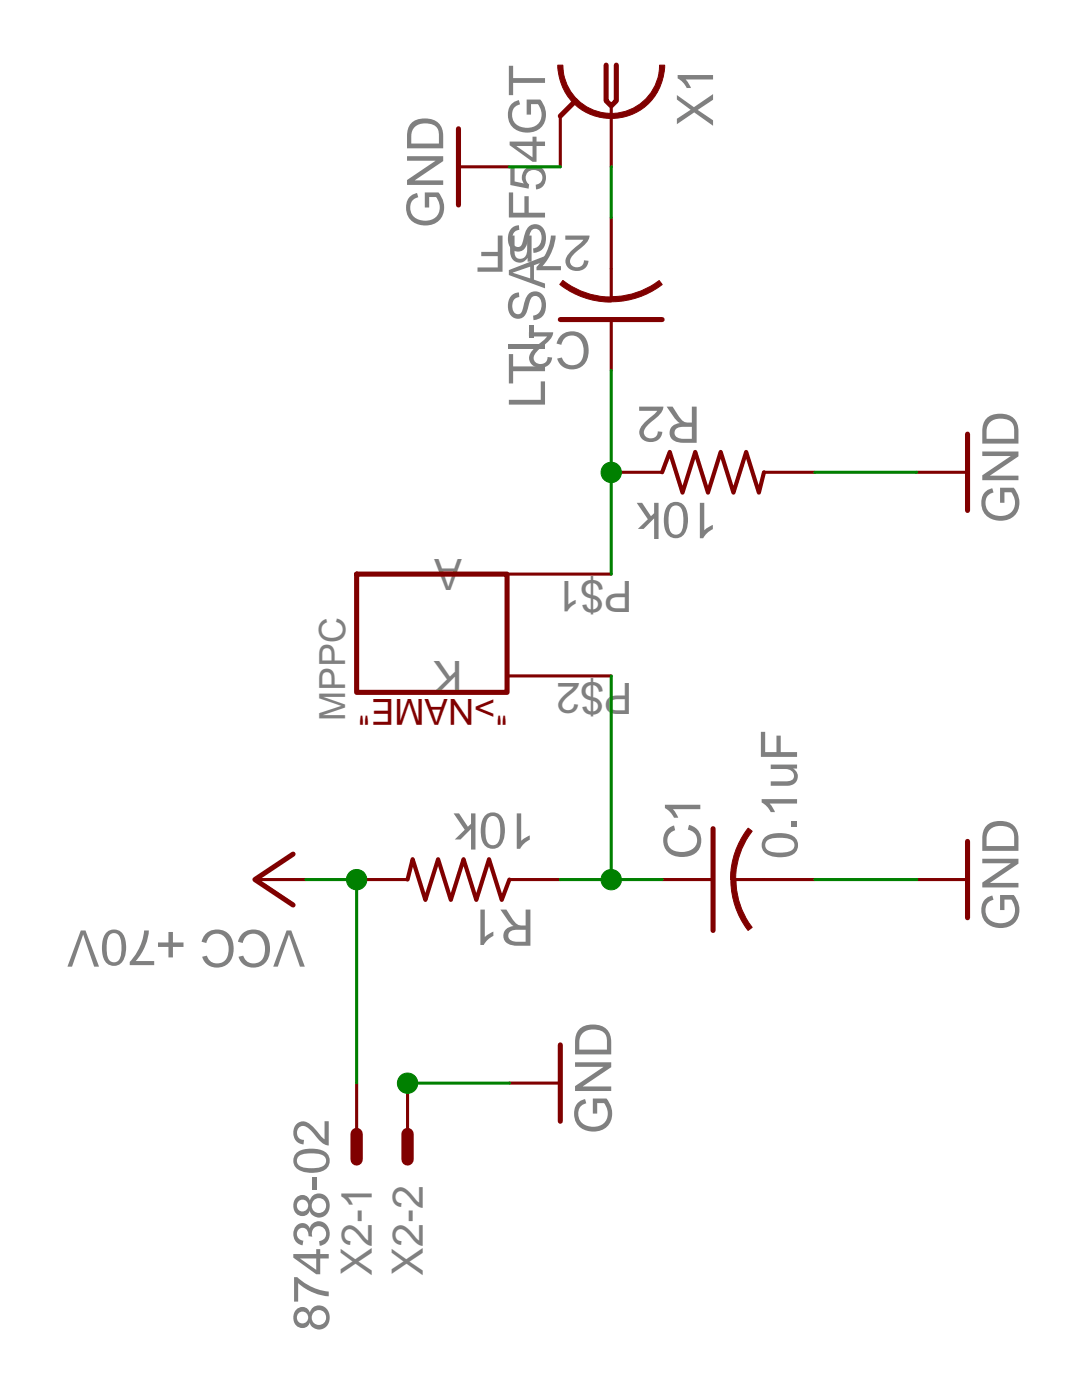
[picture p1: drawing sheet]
<?xml version="1.0" encoding="utf-8"?>
<!DOCTYPE eagle SYSTEM "eagle.dtd">
<eagle version="6.6.0">
<drawing>
<settings>
<setting alwaysvectorfont="no"/>
<setting verticaltext="up"/>
</settings>
<grid distance="0.1" unitdist="inch" unit="inch" style="lines" multiple="1" display="no" altdistance="0.01" altunitdist="inch" altunit="inch"/>
<schematic xreflabel="%F%N/%S.%C%R" xrefpart="/%S.%C%R">
<libraries>
<library name="MPPC">
<symbols>
<symbol name="MPPC-S12572-025C">
<wire x1="0" y1="0" x2="5.9" y2="0" width="0.254" layer="94"/>
<wire x1="5.9" y1="0" x2="5.9" y2="7.5" width="0.254" layer="94"/>
<wire x1="5.9" y1="7.5" x2="0" y2="7.5" width="0.254" layer="94"/>
<wire x1="0" y1="7.5" x2="0" y2="0" width="0.254" layer="94"/>
<pin name="A" x="0" y="12.7" length="middle" rot="R270"/>
<pin name="K" x="5.08" y="12.7" length="middle" rot="R270"/>
<text x="2.15" y="-1.85" size="1.27" layer="95">MPPC</text>
<text x="7.5" y="0.05" size="1.27" layer="94" rot="R90">"&gt;NAME"</text>
</symbol>
</symbols>
<devicesets>
<deviceset name="MPPC-S12572-025C">
<gates>
<gate name="G$1" symbol="MPPC-S12572-025C" x="0" y="0"/>
</gates>
<devices>
<device name="" package="MPPC_V2">
<connects>
<connect gate="G$1" pin="A" pad="P$1"/>
<connect gate="G$1" pin="K" pad="P$2"/>
</connects>
<technologies>
<technology name=""/>
</technologies>
</device>
</devices>
</deviceset>
</devicesets>
</library>
<library name="supply1">
<symbols>
<symbol name="VCC">
<wire x1="1.27" y1="-1.905" x2="0" y2="0" width="0.254" layer="94"/>
<wire x1="0" y1="0" x2="-1.27" y2="-1.905" width="0.254" layer="94"/>
<text x="-2.54" y="-2.54" size="1.778" layer="96" rot="R90">&gt;VALUE</text>
<pin name="VCC" x="0" y="-2.54" visible="off" length="short" direction="sup" rot="R90"/>
</symbol>
<symbol name="GND">
<wire x1="-1.905" y1="0" x2="1.905" y2="0" width="0.254" layer="94"/>
<text x="-2.54" y="-2.54" size="1.778" layer="96">&gt;VALUE</text>
<pin name="GND" x="0" y="2.54" visible="off" length="short" direction="sup" rot="R270"/>
</symbol>
</symbols>
<devicesets>
<deviceset name="VCC" prefix="P+">
<gates>
<gate name="VCC" symbol="VCC" x="0" y="0"/>
</gates>
<devices>
<device name="">
<technologies>
<technology name=""/>
</technologies>
</device>
</devices>
</deviceset>
<deviceset name="GND" prefix="GND">
<gates>
<gate name="1" symbol="GND" x="0" y="0"/>
</gates>
<devices>
<device name="">
<technologies>
<technology name=""/>
</technologies>
</device>
</devices>
</deviceset>
</devicesets>
</library>
<library name="resistor">
<symbols>
<symbol name="R-US">
<wire x1="-2.54" y1="0" x2="-2.159" y2="1.016" width="0.2032" layer="94"/>
<wire x1="-2.159" y1="1.016" x2="-1.524" y2="-1.016" width="0.2032" layer="94"/>
<wire x1="-1.524" y1="-1.016" x2="-0.889" y2="1.016" width="0.2032" layer="94"/>
<wire x1="-0.889" y1="1.016" x2="-0.254" y2="-1.016" width="0.2032" layer="94"/>
<wire x1="-0.254" y1="-1.016" x2="0.381" y2="1.016" width="0.2032" layer="94"/>
<wire x1="0.381" y1="1.016" x2="1.016" y2="-1.016" width="0.2032" layer="94"/>
<wire x1="1.016" y1="-1.016" x2="1.651" y2="1.016" width="0.2032" layer="94"/>
<wire x1="1.651" y1="1.016" x2="2.286" y2="-1.016" width="0.2032" layer="94"/>
<wire x1="2.286" y1="-1.016" x2="2.54" y2="0" width="0.2032" layer="94"/>
<text x="-3.81" y="1.4986" size="1.778" layer="95">&gt;NAME</text>
<text x="-3.81" y="-3.302" size="1.778" layer="96">&gt;VALUE</text>
<pin name="2" x="5.08" y="0" visible="off" length="short" direction="pas" swaplevel="1" rot="R180"/>
<pin name="1" x="-5.08" y="0" visible="off" length="short" direction="pas" swaplevel="1"/>
</symbol>
<symbol name="C-US">
<wire x1="-2.54" y1="0" x2="2.54" y2="0" width="0.254" layer="94"/>
<wire x1="0" y1="-1.016" x2="0" y2="-2.54" width="0.1524" layer="94"/>
<wire x1="0" y1="-1" x2="2.4892" y2="-1.8542" width="0.254" layer="94" curve="-37.878202" cap="flat"/>
<wire x1="-2.4668" y1="-1.8504" x2="0" y2="-1.0161" width="0.254" layer="94" curve="-37.373024" cap="flat"/>
<text x="1.016" y="0.635" size="1.778" layer="95">&gt;NAME</text>
<text x="1.016" y="-4.191" size="1.778" layer="96">&gt;VALUE</text>
<pin name="1" x="0" y="2.54" visible="off" length="short" direction="pas" swaplevel="1" rot="R270"/>
<pin name="2" x="0" y="-5.08" visible="off" length="short" direction="pas" swaplevel="1" rot="R90"/>
</symbol>
</symbols>
<devicesets>
<deviceset name="R-US_" prefix="R" uservalue="yes">
<gates>
<gate name="G$1" symbol="R-US" x="0" y="0"/>
</gates>
<devices>
<device name="R0402" package="R0402">
<connects>
<connect gate="G$1" pin="1" pad="1"/>
<connect gate="G$1" pin="2" pad="2"/>
</connects>
<technologies>
<technology name=""/>
</technologies>
</device>
<device name="R0603" package="R0603">
<connects>
<connect gate="G$1" pin="1" pad="1"/>
<connect gate="G$1" pin="2" pad="2"/>
</connects>
<technologies>
<technology name=""/>
</technologies>
</device>
<device name="R0805" package="R0805">
<connects>
<connect gate="G$1" pin="1" pad="1"/>
<connect gate="G$1" pin="2" pad="2"/>
</connects>
<technologies>
<technology name=""/>
</technologies>
</device>
<device name="R0805W" package="R0805W">
<connects>
<connect gate="G$1" pin="1" pad="1"/>
<connect gate="G$1" pin="2" pad="2"/>
</connects>
<technologies>
<technology name=""/>
</technologies>
</device>
<device name="R1005" package="R1005">
<connects>
<connect gate="G$1" pin="1" pad="1"/>
<connect gate="G$1" pin="2" pad="2"/>
</connects>
<technologies>
<technology name=""/>
</technologies>
</device>
<device name="R1206" package="R1206">
<connects>
<connect gate="G$1" pin="1" pad="1"/>
<connect gate="G$1" pin="2" pad="2"/>
</connects>
<technologies>
<technology name=""/>
</technologies>
</device>
<device name="R1206W" package="R1206W">
<connects>
<connect gate="G$1" pin="1" pad="1"/>
<connect gate="G$1" pin="2" pad="2"/>
</connects>
<technologies>
<technology name=""/>
</technologies>
</device>
<device name="R1210" package="R1210">
<connects>
<connect gate="G$1" pin="1" pad="1"/>
<connect gate="G$1" pin="2" pad="2"/>
</connects>
<technologies>
<technology name=""/>
</technologies>
</device>
<device name="R1210W" package="R1210W">
<connects>
<connect gate="G$1" pin="1" pad="1"/>
<connect gate="G$1" pin="2" pad="2"/>
</connects>
<technologies>
<technology name=""/>
</technologies>
</device>
<device name="R2010" package="R2010">
<connects>
<connect gate="G$1" pin="1" pad="1"/>
<connect gate="G$1" pin="2" pad="2"/>
</connects>
<technologies>
<technology name=""/>
</technologies>
</device>
<device name="R2010W" package="R2010W">
<connects>
<connect gate="G$1" pin="1" pad="1"/>
<connect gate="G$1" pin="2" pad="2"/>
</connects>
<technologies>
<technology name=""/>
</technologies>
</device>
<device name="R2012" package="R2012">
<connects>
<connect gate="G$1" pin="1" pad="1"/>
<connect gate="G$1" pin="2" pad="2"/>
</connects>
<technologies>
<technology name=""/>
</technologies>
</device>
<device name="R2012W" package="R2012W">
<connects>
<connect gate="G$1" pin="1" pad="1"/>
<connect gate="G$1" pin="2" pad="2"/>
</connects>
<technologies>
<technology name=""/>
</technologies>
</device>
<device name="R2512" package="R2512">
<connects>
<connect gate="G$1" pin="1" pad="1"/>
<connect gate="G$1" pin="2" pad="2"/>
</connects>
<technologies>
<technology name=""/>
</technologies>
</device>
<device name="R2512W" package="R2512W">
<connects>
<connect gate="G$1" pin="1" pad="1"/>
<connect gate="G$1" pin="2" pad="2"/>
</connects>
<technologies>
<technology name=""/>
</technologies>
</device>
<device name="R3216" package="R3216">
<connects>
<connect gate="G$1" pin="1" pad="1"/>
<connect gate="G$1" pin="2" pad="2"/>
</connects>
<technologies>
<technology name=""/>
</technologies>
</device>
<device name="R3216W" package="R3216W">
<connects>
<connect gate="G$1" pin="1" pad="1"/>
<connect gate="G$1" pin="2" pad="2"/>
</connects>
<technologies>
<technology name=""/>
</technologies>
</device>
<device name="R3225" package="R3225">
<connects>
<connect gate="G$1" pin="1" pad="1"/>
<connect gate="G$1" pin="2" pad="2"/>
</connects>
<technologies>
<technology name=""/>
</technologies>
</device>
<device name="R3225W" package="R3225W">
<connects>
<connect gate="G$1" pin="1" pad="1"/>
<connect gate="G$1" pin="2" pad="2"/>
</connects>
<technologies>
<technology name=""/>
</technologies>
</device>
<device name="R5025" package="R5025">
<connects>
<connect gate="G$1" pin="1" pad="1"/>
<connect gate="G$1" pin="2" pad="2"/>
</connects>
<technologies>
<technology name=""/>
</technologies>
</device>
<device name="R5025W" package="R5025W">
<connects>
<connect gate="G$1" pin="1" pad="1"/>
<connect gate="G$1" pin="2" pad="2"/>
</connects>
<technologies>
<technology name=""/>
</technologies>
</device>
<device name="R6332" package="R6332">
<connects>
<connect gate="G$1" pin="1" pad="1"/>
<connect gate="G$1" pin="2" pad="2"/>
</connects>
<technologies>
<technology name=""/>
</technologies>
</device>
<device name="R6332W" package="R6332W">
<connects>
<connect gate="G$1" pin="1" pad="1"/>
<connect gate="G$1" pin="2" pad="2"/>
</connects>
<technologies>
<technology name=""/>
</technologies>
</device>
<device name="M0805" package="M0805">
<connects>
<connect gate="G$1" pin="1" pad="1"/>
<connect gate="G$1" pin="2" pad="2"/>
</connects>
<technologies>
<technology name=""/>
</technologies>
</device>
<device name="M1206" package="M1206">
<connects>
<connect gate="G$1" pin="1" pad="1"/>
<connect gate="G$1" pin="2" pad="2"/>
</connects>
<technologies>
<technology name=""/>
</technologies>
</device>
<device name="M1406" package="M1406">
<connects>
<connect gate="G$1" pin="1" pad="1"/>
<connect gate="G$1" pin="2" pad="2"/>
</connects>
<technologies>
<technology name=""/>
</technologies>
</device>
<device name="M2012" package="M2012">
<connects>
<connect gate="G$1" pin="1" pad="1"/>
<connect gate="G$1" pin="2" pad="2"/>
</connects>
<technologies>
<technology name=""/>
</technologies>
</device>
<device name="M2309" package="M2309">
<connects>
<connect gate="G$1" pin="1" pad="1"/>
<connect gate="G$1" pin="2" pad="2"/>
</connects>
<technologies>
<technology name=""/>
</technologies>
</device>
<device name="M3216" package="M3216">
<connects>
<connect gate="G$1" pin="1" pad="1"/>
<connect gate="G$1" pin="2" pad="2"/>
</connects>
<technologies>
<technology name=""/>
</technologies>
</device>
<device name="M3516" package="M3516">
<connects>
<connect gate="G$1" pin="1" pad="1"/>
<connect gate="G$1" pin="2" pad="2"/>
</connects>
<technologies>
<technology name=""/>
</technologies>
</device>
<device name="M5923" package="M5923">
<connects>
<connect gate="G$1" pin="1" pad="1"/>
<connect gate="G$1" pin="2" pad="2"/>
</connects>
<technologies>
<technology name=""/>
</technologies>
</device>
<device name="0204/5" package="0204/5">
<connects>
<connect gate="G$1" pin="1" pad="1"/>
<connect gate="G$1" pin="2" pad="2"/>
</connects>
<technologies>
<technology name=""/>
</technologies>
</device>
<device name="0204/7" package="0204/7">
<connects>
<connect gate="G$1" pin="1" pad="1"/>
<connect gate="G$1" pin="2" pad="2"/>
</connects>
<technologies>
<technology name=""/>
</technologies>
</device>
<device name="0207/10" package="0207/10">
<connects>
<connect gate="G$1" pin="1" pad="1"/>
<connect gate="G$1" pin="2" pad="2"/>
</connects>
<technologies>
<technology name=""/>
</technologies>
</device>
<device name="0207/12" package="0207/12">
<connects>
<connect gate="G$1" pin="1" pad="1"/>
<connect gate="G$1" pin="2" pad="2"/>
</connects>
<technologies>
<technology name=""/>
</technologies>
</device>
<device name="0207/15" package="0207/15">
<connects>
<connect gate="G$1" pin="1" pad="1"/>
<connect gate="G$1" pin="2" pad="2"/>
</connects>
<technologies>
<technology name=""/>
</technologies>
</device>
<device name="0207/2V" package="0207/2V">
<connects>
<connect gate="G$1" pin="1" pad="1"/>
<connect gate="G$1" pin="2" pad="2"/>
</connects>
<technologies>
<technology name=""/>
</technologies>
</device>
<device name="0207/5V" package="0207/5V">
<connects>
<connect gate="G$1" pin="1" pad="1"/>
<connect gate="G$1" pin="2" pad="2"/>
</connects>
<technologies>
<technology name=""/>
</technologies>
</device>
<device name="0207/7" package="0207/7">
<connects>
<connect gate="G$1" pin="1" pad="1"/>
<connect gate="G$1" pin="2" pad="2"/>
</connects>
<technologies>
<technology name=""/>
</technologies>
</device>
<device name="0309/10" package="0309/10">
<connects>
<connect gate="G$1" pin="1" pad="1"/>
<connect gate="G$1" pin="2" pad="2"/>
</connects>
<technologies>
<technology name=""/>
</technologies>
</device>
<device name="0309/12" package="0309/12">
<connects>
<connect gate="G$1" pin="1" pad="1"/>
<connect gate="G$1" pin="2" pad="2"/>
</connects>
<technologies>
<technology name=""/>
</technologies>
</device>
<device name="0411/12" package="0411/12">
<connects>
<connect gate="G$1" pin="1" pad="1"/>
<connect gate="G$1" pin="2" pad="2"/>
</connects>
<technologies>
<technology name=""/>
</technologies>
</device>
<device name="0411/15" package="0411/15">
<connects>
<connect gate="G$1" pin="1" pad="1"/>
<connect gate="G$1" pin="2" pad="2"/>
</connects>
<technologies>
<technology name=""/>
</technologies>
</device>
<device name="0411/3V" package="0411V">
<connects>
<connect gate="G$1" pin="1" pad="1"/>
<connect gate="G$1" pin="2" pad="2"/>
</connects>
<technologies>
<technology name=""/>
</technologies>
</device>
<device name="0414/15" package="0414/15">
<connects>
<connect gate="G$1" pin="1" pad="1"/>
<connect gate="G$1" pin="2" pad="2"/>
</connects>
<technologies>
<technology name=""/>
</technologies>
</device>
<device name="0414/5V" package="0414V">
<connects>
<connect gate="G$1" pin="1" pad="1"/>
<connect gate="G$1" pin="2" pad="2"/>
</connects>
<technologies>
<technology name=""/>
</technologies>
</device>
<device name="0617/17" package="0617/17">
<connects>
<connect gate="G$1" pin="1" pad="1"/>
<connect gate="G$1" pin="2" pad="2"/>
</connects>
<technologies>
<technology name=""/>
</technologies>
</device>
<device name="0617/22" package="0617/22">
<connects>
<connect gate="G$1" pin="1" pad="1"/>
<connect gate="G$1" pin="2" pad="2"/>
</connects>
<technologies>
<technology name=""/>
</technologies>
</device>
<device name="0617/5V" package="0617V">
<connects>
<connect gate="G$1" pin="1" pad="1"/>
<connect gate="G$1" pin="2" pad="2"/>
</connects>
<technologies>
<technology name=""/>
</technologies>
</device>
<device name="0922/22" package="0922/22">
<connects>
<connect gate="G$1" pin="1" pad="1"/>
<connect gate="G$1" pin="2" pad="2"/>
</connects>
<technologies>
<technology name=""/>
</technologies>
</device>
<device name="0613/5V" package="P0613V">
<connects>
<connect gate="G$1" pin="1" pad="1"/>
<connect gate="G$1" pin="2" pad="2"/>
</connects>
<technologies>
<technology name=""/>
</technologies>
</device>
<device name="0613/15" package="P0613/15">
<connects>
<connect gate="G$1" pin="1" pad="1"/>
<connect gate="G$1" pin="2" pad="2"/>
</connects>
<technologies>
<technology name=""/>
</technologies>
</device>
<device name="0817/22" package="P0817/22">
<connects>
<connect gate="G$1" pin="1" pad="1"/>
<connect gate="G$1" pin="2" pad="2"/>
</connects>
<technologies>
<technology name=""/>
</technologies>
</device>
<device name="0817/7V" package="P0817V">
<connects>
<connect gate="G$1" pin="1" pad="1"/>
<connect gate="G$1" pin="2" pad="2"/>
</connects>
<technologies>
<technology name=""/>
</technologies>
</device>
<device name="V234/12" package="V234/12">
<connects>
<connect gate="G$1" pin="1" pad="1"/>
<connect gate="G$1" pin="2" pad="2"/>
</connects>
<technologies>
<technology name=""/>
</technologies>
</device>
<device name="V235/17" package="V235/17">
<connects>
<connect gate="G$1" pin="1" pad="1"/>
<connect gate="G$1" pin="2" pad="2"/>
</connects>
<technologies>
<technology name=""/>
</technologies>
</device>
<device name="V526-0" package="V526-0">
<connects>
<connect gate="G$1" pin="1" pad="1"/>
<connect gate="G$1" pin="2" pad="2"/>
</connects>
<technologies>
<technology name=""/>
</technologies>
</device>
<device name="MELF0102AX" package="MINI_MELF-0102AX">
<connects>
<connect gate="G$1" pin="1" pad="1"/>
<connect gate="G$1" pin="2" pad="2"/>
</connects>
<technologies>
<technology name=""/>
</technologies>
</device>
<device name="0922V" package="0922V">
<connects>
<connect gate="G$1" pin="1" pad="1"/>
<connect gate="G$1" pin="2" pad="2"/>
</connects>
<technologies>
<technology name=""/>
</technologies>
</device>
<device name="MELF0102R" package="MINI_MELF-0102R">
<connects>
<connect gate="G$1" pin="1" pad="1"/>
<connect gate="G$1" pin="2" pad="2"/>
</connects>
<technologies>
<technology name=""/>
</technologies>
</device>
<device name="MELF0102W" package="MINI_MELF-0102W">
<connects>
<connect gate="G$1" pin="1" pad="1"/>
<connect gate="G$1" pin="2" pad="2"/>
</connects>
<technologies>
<technology name=""/>
</technologies>
</device>
<device name="MELF0204R" package="MINI_MELF-0204R">
<connects>
<connect gate="G$1" pin="1" pad="1"/>
<connect gate="G$1" pin="2" pad="2"/>
</connects>
<technologies>
<technology name=""/>
</technologies>
</device>
<device name="MELF0204W" package="MINI_MELF-0204W">
<connects>
<connect gate="G$1" pin="1" pad="1"/>
<connect gate="G$1" pin="2" pad="2"/>
</connects>
<technologies>
<technology name=""/>
</technologies>
</device>
<device name="MELF0207R" package="MINI_MELF-0207R">
<connects>
<connect gate="G$1" pin="1" pad="1"/>
<connect gate="G$1" pin="2" pad="2"/>
</connects>
<technologies>
<technology name=""/>
</technologies>
</device>
<device name="MELF0207W" package="MINI_MELF-0207W">
<connects>
<connect gate="G$1" pin="1" pad="1"/>
<connect gate="G$1" pin="2" pad="2"/>
</connects>
<technologies>
<technology name=""/>
</technologies>
</device>
<device name="RDH/15" package="RDH/15">
<connects>
<connect gate="G$1" pin="1" pad="1"/>
<connect gate="G$1" pin="2" pad="2"/>
</connects>
<technologies>
<technology name=""/>
</technologies>
</device>
<device name="0204/2V" package="0204V">
<connects>
<connect gate="G$1" pin="1" pad="1"/>
<connect gate="G$1" pin="2" pad="2"/>
</connects>
<technologies>
<technology name=""/>
</technologies>
</device>
<device name="0309/V" package="0309V">
<connects>
<connect gate="G$1" pin="1" pad="1"/>
<connect gate="G$1" pin="2" pad="2"/>
</connects>
<technologies>
<technology name=""/>
</technologies>
</device>
</devices>
</deviceset>
<deviceset name="C-US" prefix="C" uservalue="yes">
<gates>
<gate name="G$1" symbol="C-US" x="0" y="0"/>
</gates>
<devices>
<device name="C0402" package="C0402">
<connects>
<connect gate="G$1" pin="1" pad="1"/>
<connect gate="G$1" pin="2" pad="2"/>
</connects>
<technologies>
<technology name=""/>
</technologies>
</device>
<device name="C0504" package="C0504">
<connects>
<connect gate="G$1" pin="1" pad="1"/>
<connect gate="G$1" pin="2" pad="2"/>
</connects>
<technologies>
<technology name=""/>
</technologies>
</device>
<device name="C0603" package="C0603">
<connects>
<connect gate="G$1" pin="1" pad="1"/>
<connect gate="G$1" pin="2" pad="2"/>
</connects>
<technologies>
<technology name=""/>
</technologies>
</device>
<device name="C0805" package="C0805">
<connects>
<connect gate="G$1" pin="1" pad="1"/>
<connect gate="G$1" pin="2" pad="2"/>
</connects>
<technologies>
<technology name=""/>
</technologies>
</device>
<device name="C1005" package="C1005">
<connects>
<connect gate="G$1" pin="1" pad="1"/>
<connect gate="G$1" pin="2" pad="2"/>
</connects>
<technologies>
<technology name=""/>
</technologies>
</device>
<device name="C1206" package="C1206">
<connects>
<connect gate="G$1" pin="1" pad="1"/>
<connect gate="G$1" pin="2" pad="2"/>
</connects>
<technologies>
<technology name=""/>
</technologies>
</device>
<device name="C1210" package="C1210">
<connects>
<connect gate="G$1" pin="1" pad="1"/>
<connect gate="G$1" pin="2" pad="2"/>
</connects>
<technologies>
<technology name=""/>
</technologies>
</device>
<device name="C1310" package="C1310">
<connects>
<connect gate="G$1" pin="1" pad="1"/>
<connect gate="G$1" pin="2" pad="2"/>
</connects>
<technologies>
<technology name=""/>
</technologies>
</device>
<device name="C1608" package="C1608">
<connects>
<connect gate="G$1" pin="1" pad="1"/>
<connect gate="G$1" pin="2" pad="2"/>
</connects>
<technologies>
<technology name=""/>
</technologies>
</device>
<device name="C1812" package="C1812">
<connects>
<connect gate="G$1" pin="1" pad="1"/>
<connect gate="G$1" pin="2" pad="2"/>
</connects>
<technologies>
<technology name=""/>
</technologies>
</device>
<device name="C1825" package="C1825">
<connects>
<connect gate="G$1" pin="1" pad="1"/>
<connect gate="G$1" pin="2" pad="2"/>
</connects>
<technologies>
<technology name=""/>
</technologies>
</device>
<device name="C2012" package="C2012">
<connects>
<connect gate="G$1" pin="1" pad="1"/>
<connect gate="G$1" pin="2" pad="2"/>
</connects>
<technologies>
<technology name=""/>
</technologies>
</device>
<device name="C3216" package="C3216">
<connects>
<connect gate="G$1" pin="1" pad="1"/>
<connect gate="G$1" pin="2" pad="2"/>
</connects>
<technologies>
<technology name=""/>
</technologies>
</device>
<device name="C3225" package="C3225">
<connects>
<connect gate="G$1" pin="1" pad="1"/>
<connect gate="G$1" pin="2" pad="2"/>
</connects>
<technologies>
<technology name=""/>
</technologies>
</device>
<device name="C4532" package="C4532">
<connects>
<connect gate="G$1" pin="1" pad="1"/>
<connect gate="G$1" pin="2" pad="2"/>
</connects>
<technologies>
<technology name=""/>
</technologies>
</device>
<device name="C4564" package="C4564">
<connects>
<connect gate="G$1" pin="1" pad="1"/>
<connect gate="G$1" pin="2" pad="2"/>
</connects>
<technologies>
<technology name=""/>
</technologies>
</device>
<device name="025-024X044" package="C025-024X044">
<connects>
<connect gate="G$1" pin="1" pad="1"/>
<connect gate="G$1" pin="2" pad="2"/>
</connects>
<technologies>
<technology name=""/>
</technologies>
</device>
<device name="025-025X050" package="C025-025X050">
<connects>
<connect gate="G$1" pin="1" pad="1"/>
<connect gate="G$1" pin="2" pad="2"/>
</connects>
<technologies>
<technology name=""/>
</technologies>
</device>
<device name="025-030X050" package="C025-030X050">
<connects>
<connect gate="G$1" pin="1" pad="1"/>
<connect gate="G$1" pin="2" pad="2"/>
</connects>
<technologies>
<technology name=""/>
</technologies>
</device>
<device name="025-040X050" package="C025-040X050">
<connects>
<connect gate="G$1" pin="1" pad="1"/>
<connect gate="G$1" pin="2" pad="2"/>
</connects>
<technologies>
<technology name=""/>
</technologies>
</device>
<device name="025-050X050" package="C025-050X050">
<connects>
<connect gate="G$1" pin="1" pad="1"/>
<connect gate="G$1" pin="2" pad="2"/>
</connects>
<technologies>
<technology name=""/>
</technologies>
</device>
<device name="025-060X050" package="C025-060X050">
<connects>
<connect gate="G$1" pin="1" pad="1"/>
<connect gate="G$1" pin="2" pad="2"/>
</connects>
<technologies>
<technology name=""/>
</technologies>
</device>
<device name="C025_050-024X070" package="C025_050-024X070">
<connects>
<connect gate="G$1" pin="1" pad="1"/>
<connect gate="G$1" pin="2" pad="2"/>
</connects>
<technologies>
<technology name=""/>
</technologies>
</device>
<device name="025_050-025X075" package="C025_050-025X075">
<connects>
<connect gate="G$1" pin="1" pad="1"/>
<connect gate="G$1" pin="2" pad="2"/>
</connects>
<technologies>
<technology name=""/>
</technologies>
</device>
<device name="025_050-035X075" package="C025_050-035X075">
<connects>
<connect gate="G$1" pin="1" pad="1"/>
<connect gate="G$1" pin="2" pad="2"/>
</connects>
<technologies>
<technology name=""/>
</technologies>
</device>
<device name="025_050-045X075" package="C025_050-045X075">
<connects>
<connect gate="G$1" pin="1" pad="1"/>
<connect gate="G$1" pin="2" pad="2"/>
</connects>
<technologies>
<technology name=""/>
</technologies>
</device>
<device name="025_050-055X075" package="C025_050-055X075">
<connects>
<connect gate="G$1" pin="1" pad="1"/>
<connect gate="G$1" pin="2" pad="2"/>
</connects>
<technologies>
<technology name=""/>
</technologies>
</device>
<device name="050-024X044" package="C050-024X044">
<connects>
<connect gate="G$1" pin="1" pad="1"/>
<connect gate="G$1" pin="2" pad="2"/>
</connects>
<technologies>
<technology name=""/>
</technologies>
</device>
<device name="050-025X075" package="C050-025X075">
<connects>
<connect gate="G$1" pin="1" pad="1"/>
<connect gate="G$1" pin="2" pad="2"/>
</connects>
<technologies>
<technology name=""/>
</technologies>
</device>
<device name="050-045X075" package="C050-045X075">
<connects>
<connect gate="G$1" pin="1" pad="1"/>
<connect gate="G$1" pin="2" pad="2"/>
</connects>
<technologies>
<technology name=""/>
</technologies>
</device>
<device name="050-030X075" package="C050-030X075">
<connects>
<connect gate="G$1" pin="1" pad="1"/>
<connect gate="G$1" pin="2" pad="2"/>
</connects>
<technologies>
<technology name=""/>
</technologies>
</device>
<device name="050-050X075" package="C050-050X075">
<connects>
<connect gate="G$1" pin="1" pad="1"/>
<connect gate="G$1" pin="2" pad="2"/>
</connects>
<technologies>
<technology name=""/>
</technologies>
</device>
<device name="050-055X075" package="C050-055X075">
<connects>
<connect gate="G$1" pin="1" pad="1"/>
<connect gate="G$1" pin="2" pad="2"/>
</connects>
<technologies>
<technology name=""/>
</technologies>
</device>
<device name="050-075X075" package="C050-075X075">
<connects>
<connect gate="G$1" pin="1" pad="1"/>
<connect gate="G$1" pin="2" pad="2"/>
</connects>
<technologies>
<technology name=""/>
</technologies>
</device>
<device name="050H075X075" package="C050H075X075">
<connects>
<connect gate="G$1" pin="1" pad="1"/>
<connect gate="G$1" pin="2" pad="2"/>
</connects>
<technologies>
<technology name=""/>
</technologies>
</device>
<device name="075-032X103" package="C075-032X103">
<connects>
<connect gate="G$1" pin="1" pad="1"/>
<connect gate="G$1" pin="2" pad="2"/>
</connects>
<technologies>
<technology name=""/>
</technologies>
</device>
<device name="075-042X103" package="C075-042X103">
<connects>
<connect gate="G$1" pin="1" pad="1"/>
<connect gate="G$1" pin="2" pad="2"/>
</connects>
<technologies>
<technology name=""/>
</technologies>
</device>
<device name="075-052X106" package="C075-052X106">
<connects>
<connect gate="G$1" pin="1" pad="1"/>
<connect gate="G$1" pin="2" pad="2"/>
</connects>
<technologies>
<technology name=""/>
</technologies>
</device>
<device name="102-043X133" package="C102-043X133">
<connects>
<connect gate="G$1" pin="1" pad="1"/>
<connect gate="G$1" pin="2" pad="2"/>
</connects>
<technologies>
<technology name=""/>
</technologies>
</device>
<device name="102-054X133" package="C102-054X133">
<connects>
<connect gate="G$1" pin="1" pad="1"/>
<connect gate="G$1" pin="2" pad="2"/>
</connects>
<technologies>
<technology name=""/>
</technologies>
</device>
<device name="102-064X133" package="C102-064X133">
<connects>
<connect gate="G$1" pin="1" pad="1"/>
<connect gate="G$1" pin="2" pad="2"/>
</connects>
<technologies>
<technology name=""/>
</technologies>
</device>
<device name="102_152-062X184" package="C102_152-062X184">
<connects>
<connect gate="G$1" pin="1" pad="1"/>
<connect gate="G$1" pin="2" pad="2"/>
</connects>
<technologies>
<technology name=""/>
</technologies>
</device>
<device name="150-054X183" package="C150-054X183">
<connects>
<connect gate="G$1" pin="1" pad="1"/>
<connect gate="G$1" pin="2" pad="2"/>
</connects>
<technologies>
<technology name=""/>
</technologies>
</device>
<device name="150-064X183" package="C150-064X183">
<connects>
<connect gate="G$1" pin="1" pad="1"/>
<connect gate="G$1" pin="2" pad="2"/>
</connects>
<technologies>
<technology name=""/>
</technologies>
</device>
<device name="150-072X183" package="C150-072X183">
<connects>
<connect gate="G$1" pin="1" pad="1"/>
<connect gate="G$1" pin="2" pad="2"/>
</connects>
<technologies>
<technology name=""/>
</technologies>
</device>
<device name="150-084X183" package="C150-084X183">
<connects>
<connect gate="G$1" pin="1" pad="1"/>
<connect gate="G$1" pin="2" pad="2"/>
</connects>
<technologies>
<technology name=""/>
</technologies>
</device>
<device name="150-091X182" package="C150-091X182">
<connects>
<connect gate="G$1" pin="1" pad="1"/>
<connect gate="G$1" pin="2" pad="2"/>
</connects>
<technologies>
<technology name=""/>
</technologies>
</device>
<device name="225-062X268" package="C225-062X268">
<connects>
<connect gate="G$1" pin="1" pad="1"/>
<connect gate="G$1" pin="2" pad="2"/>
</connects>
<technologies>
<technology name=""/>
</technologies>
</device>
<device name="225-074X268" package="C225-074X268">
<connects>
<connect gate="G$1" pin="1" pad="1"/>
<connect gate="G$1" pin="2" pad="2"/>
</connects>
<technologies>
<technology name=""/>
</technologies>
</device>
<device name="225-087X268" package="C225-087X268">
<connects>
<connect gate="G$1" pin="1" pad="1"/>
<connect gate="G$1" pin="2" pad="2"/>
</connects>
<technologies>
<technology name=""/>
</technologies>
</device>
<device name="225-108X268" package="C225-108X268">
<connects>
<connect gate="G$1" pin="1" pad="1"/>
<connect gate="G$1" pin="2" pad="2"/>
</connects>
<technologies>
<technology name=""/>
</technologies>
</device>
<device name="225-113X268" package="C225-113X268">
<connects>
<connect gate="G$1" pin="1" pad="1"/>
<connect gate="G$1" pin="2" pad="2"/>
</connects>
<technologies>
<technology name=""/>
</technologies>
</device>
<device name="275-093X316" package="C275-093X316">
<connects>
<connect gate="G$1" pin="1" pad="1"/>
<connect gate="G$1" pin="2" pad="2"/>
</connects>
<technologies>
<technology name=""/>
</technologies>
</device>
<device name="275-113X316" package="C275-113X316">
<connects>
<connect gate="G$1" pin="1" pad="1"/>
<connect gate="G$1" pin="2" pad="2"/>
</connects>
<technologies>
<technology name=""/>
</technologies>
</device>
<device name="275-134X316" package="C275-134X316">
<connects>
<connect gate="G$1" pin="1" pad="1"/>
<connect gate="G$1" pin="2" pad="2"/>
</connects>
<technologies>
<technology name=""/>
</technologies>
</device>
<device name="275-205X316" package="C275-205X316">
<connects>
<connect gate="G$1" pin="1" pad="1"/>
<connect gate="G$1" pin="2" pad="2"/>
</connects>
<technologies>
<technology name=""/>
</technologies>
</device>
<device name="325-137X374" package="C325-137X374">
<connects>
<connect gate="G$1" pin="1" pad="1"/>
<connect gate="G$1" pin="2" pad="2"/>
</connects>
<technologies>
<technology name=""/>
</technologies>
</device>
<device name="325-162X374" package="C325-162X374">
<connects>
<connect gate="G$1" pin="1" pad="1"/>
<connect gate="G$1" pin="2" pad="2"/>
</connects>
<technologies>
<technology name=""/>
</technologies>
</device>
<device name="325-182X374" package="C325-182X374">
<connects>
<connect gate="G$1" pin="1" pad="1"/>
<connect gate="G$1" pin="2" pad="2"/>
</connects>
<technologies>
<technology name=""/>
</technologies>
</device>
<device name="375-192X418" package="C375-192X418">
<connects>
<connect gate="G$1" pin="1" pad="1"/>
<connect gate="G$1" pin="2" pad="2"/>
</connects>
<technologies>
<technology name=""/>
</technologies>
</device>
<device name="375-203X418" package="C375-203X418">
<connects>
<connect gate="G$1" pin="1" pad="1"/>
<connect gate="G$1" pin="2" pad="2"/>
</connects>
<technologies>
<technology name=""/>
</technologies>
</device>
<device name="050-035X075" package="C050-035X075">
<connects>
<connect gate="G$1" pin="1" pad="1"/>
<connect gate="G$1" pin="2" pad="2"/>
</connects>
<technologies>
<technology name=""/>
</technologies>
</device>
<device name="375-155X418" package="C375-155X418">
<connects>
<connect gate="G$1" pin="1" pad="1"/>
<connect gate="G$1" pin="2" pad="2"/>
</connects>
<technologies>
<technology name=""/>
</technologies>
</device>
<device name="075-063X106" package="C075-063X106">
<connects>
<connect gate="G$1" pin="1" pad="1"/>
<connect gate="G$1" pin="2" pad="2"/>
</connects>
<technologies>
<technology name=""/>
</technologies>
</device>
<device name="275-154X316" package="C275-154X316">
<connects>
<connect gate="G$1" pin="1" pad="1"/>
<connect gate="G$1" pin="2" pad="2"/>
</connects>
<technologies>
<technology name=""/>
</technologies>
</device>
<device name="275-173X316" package="C275-173X316">
<connects>
<connect gate="G$1" pin="1" pad="1"/>
<connect gate="G$1" pin="2" pad="2"/>
</connects>
<technologies>
<technology name=""/>
</technologies>
</device>
<device name="C0402K" package="C0402K">
<connects>
<connect gate="G$1" pin="1" pad="1"/>
<connect gate="G$1" pin="2" pad="2"/>
</connects>
<technologies>
<technology name=""/>
</technologies>
</device>
<device name="C0603K" package="C0603K">
<connects>
<connect gate="G$1" pin="1" pad="1"/>
<connect gate="G$1" pin="2" pad="2"/>
</connects>
<technologies>
<technology name=""/>
</technologies>
</device>
<device name="C0805K" package="C0805K">
<connects>
<connect gate="G$1" pin="1" pad="1"/>
<connect gate="G$1" pin="2" pad="2"/>
</connects>
<technologies>
<technology name=""/>
</technologies>
</device>
<device name="C1206K" package="C1206K">
<connects>
<connect gate="G$1" pin="1" pad="1"/>
<connect gate="G$1" pin="2" pad="2"/>
</connects>
<technologies>
<technology name=""/>
</technologies>
</device>
<device name="C1210K" package="C1210K">
<connects>
<connect gate="G$1" pin="1" pad="1"/>
<connect gate="G$1" pin="2" pad="2"/>
</connects>
<technologies>
<technology name=""/>
</technologies>
</device>
<device name="C1812K" package="C1812K">
<connects>
<connect gate="G$1" pin="1" pad="1"/>
<connect gate="G$1" pin="2" pad="2"/>
</connects>
<technologies>
<technology name=""/>
</technologies>
</device>
<device name="C1825K" package="C1825K">
<connects>
<connect gate="G$1" pin="1" pad="1"/>
<connect gate="G$1" pin="2" pad="2"/>
</connects>
<technologies>
<technology name=""/>
</technologies>
</device>
<device name="C2220K" package="C2220K">
<connects>
<connect gate="G$1" pin="1" pad="1"/>
<connect gate="G$1" pin="2" pad="2"/>
</connects>
<technologies>
<technology name=""/>
</technologies>
</device>
<device name="C2225K" package="C2225K">
<connects>
<connect gate="G$1" pin="1" pad="1"/>
<connect gate="G$1" pin="2" pad="2"/>
</connects>
<technologies>
<technology name=""/>
</technologies>
</device>
</devices>
</deviceset>
</devicesets>
</library>
<library name="con-coax">
<symbols>
<symbol name="BU-BNC">
<wire x1="-2.54" y1="2.54" x2="-2.54" y2="-2.54" width="0.254" layer="94" curve="-180" cap="flat"/>
<wire x1="0" y1="-2.54" x2="-0.762" y2="-1.778" width="0.254" layer="94"/>
<wire x1="0" y1="0" x2="-0.508" y2="0" width="0.1524" layer="94"/>
<wire x1="-2.54" y1="0.254" x2="-0.762" y2="0.254" width="0.254" layer="94"/>
<wire x1="-0.762" y1="0.254" x2="-0.508" y2="0" width="0.254" layer="94"/>
<wire x1="-0.508" y1="0" x2="-0.762" y2="-0.254" width="0.254" layer="94"/>
<wire x1="-0.762" y1="-0.254" x2="-2.54" y2="-0.254" width="0.254" layer="94"/>
<text x="-2.54" y="-5.08" size="1.778" layer="96">&gt;VALUE</text>
<text x="-2.54" y="3.302" size="1.778" layer="95">&gt;NAME</text>
<pin name="1" x="2.54" y="0" visible="off" length="short" direction="pas" rot="R180"/>
<pin name="2" x="2.54" y="-2.54" visible="off" length="short" direction="pas" rot="R180"/>
</symbol>
</symbols>
<devicesets>
<deviceset name="LTI-SASF54GT" prefix="X">
<gates>
<gate name="G$1" symbol="BU-BNC" x="0" y="0"/>
</gates>
<devices>
<device name="" package="LTI-SASF54GT">
<connects>
<connect gate="G$1" pin="1" pad="1"/>
<connect gate="G$1" pin="2" pad="2 3 4 5"/>
</connects>
<technologies>
<technology name="">
<attribute name="MF" value="" constant="no"/>
<attribute name="MPN" value="" constant="no"/>
<attribute name="OC_FARNELL" value="unknown" constant="no"/>
<attribute name="OC_NEWARK" value="unknown" constant="no"/>
</technology>
</technologies>
</device>
</devices>
</deviceset>
</devicesets>
</library>
<library name="con-molex">
<symbols>
<symbol name="MV">
<wire x1="1.27" y1="0" x2="0" y2="0" width="0.6096" layer="94"/>
<text x="2.54" y="-0.762" size="1.524" layer="95">&gt;NAME</text>
<text x="-0.762" y="1.397" size="1.778" layer="96">&gt;VALUE</text>
<pin name="S" x="-2.54" y="0" visible="off" length="short" direction="pas"/>
</symbol>
<symbol name="M">
<wire x1="1.27" y1="0" x2="0" y2="0" width="0.6096" layer="94"/>
<text x="2.54" y="-0.762" size="1.524" layer="95">&gt;NAME</text>
<pin name="S" x="-2.54" y="0" visible="off" length="short" direction="pas"/>
</symbol>
</symbols>
<devicesets>
<deviceset name="87438-02" prefix="X">
<gates>
<gate name="-1" symbol="MV" x="0" y="0" addlevel="always" swaplevel="1"/>
<gate name="-2" symbol="M" x="0" y="-2.54" addlevel="always" swaplevel="1"/>
</gates>
<devices>
<device name="" package="87438-02">
<connects>
<connect gate="-1" pin="S" pad="1"/>
<connect gate="-2" pin="S" pad="2"/>
</connects>
<technologies>
<technology name="">
<attribute name="MF" value="" constant="no"/>
<attribute name="MPN" value="" constant="no"/>
<attribute name="OC_FARNELL" value="1711327" constant="no"/>
<attribute name="OC_NEWARK" value="unknown" constant="no"/>
</technology>
</technologies>
</device>
</devices>
</deviceset>
</devicesets>
</library>
</libraries>
<attributes>
</attributes>
<variantdefs>
</variantdefs>
<classes>
<class number="0" name="default" width="0.3048" drill="0.4826">
<clearance class="0" value="0.254"/>
</class>
</classes>
<parts>
<part name="U$1" library="MPPC" deviceset="MPPC-S12572-025C" device=""/>
<part name="P+1" library="supply1" deviceset="VCC" device="" value="VCC +70V"/>
<part name="GND1" library="supply1" deviceset="GND" device=""/>
<part name="GND2" library="supply1" deviceset="GND" device=""/>
<part name="GND3" library="supply1" deviceset="GND" device=""/>
<part name="R1" library="resistor" deviceset="R-US_" device="R1206" value="10k"/>
<part name="R2" library="resistor" deviceset="R-US_" device="R1206" value="10k"/>
<part name="C1" library="resistor" deviceset="C-US" device="C1206" value="0.1uF"/>
<part name="C2" library="resistor" deviceset="C-US" device="C1206" value="27nF"/>
<part name="GND4" library="supply1" deviceset="GND" device=""/>
<part name="X1" library="con-coax" deviceset="LTI-SASF54GT" device=""/>
<part name="X2" library="con-molex" deviceset="87438-02" device=""/>
</parts>
<sheets>
<sheet>
<plain>
</plain>
<instances>
<instance part="U$1" gate="G$1" x="38.1" y="76.2" rot="R180"/>
<instance part="P+1" gate="VCC" x="22.86" y="81.28"/>
<instance part="GND1" gate="1" x="22.86" y="45.72"/>
<instance part="GND2" gate="1" x="43.18" y="45.72"/>
<instance part="GND3" gate="1" x="58.42" y="71.12" rot="R180"/>
<instance part="R1" gate="G$1" x="22.86" y="71.12" rot="R90"/>
<instance part="R2" gate="G$1" x="43.18" y="58.42" rot="R270"/>
<instance part="C1" gate="G$1" x="22.86" y="58.42"/>
<instance part="C2" gate="G$1" x="50.8" y="63.5" rot="R90"/>
<instance part="GND4" gate="1" x="12.7" y="66.04"/>
<instance part="X1" gate="G$1" x="60.96" y="63.5" rot="R180"/>
<instance part="X2" gate="-1" x="10.16" y="76.2" rot="MR0"/>
<instance part="X2" gate="-2" x="10.16" y="73.66" rot="MR0"/>
</instances>
<busses>
</busses>
<nets>
<net name="VCC" class="0">
<segment>
<pinref part="P+1" gate="VCC" pin="VCC"/>
<pinref part="R1" gate="G$1" pin="2"/>
<wire x1="22.86" y1="78.74" x2="22.86" y2="76.2" width="0.1524" layer="91"/>
<wire x1="22.86" y1="76.2" x2="12.7" y2="76.2" width="0.1524" layer="91"/>
<junction x="22.86" y="76.2"/>
<pinref part="X2" gate="-1" pin="S"/>
</segment>
</net>
<net name="N$1" class="0">
<segment>
<pinref part="R1" gate="G$1" pin="1"/>
<pinref part="C1" gate="G$1" pin="1"/>
<wire x1="22.86" y1="66.04" x2="22.86" y2="63.5" width="0.1524" layer="91"/>
<pinref part="U$1" gate="G$1" pin="K"/>
<wire x1="22.86" y1="63.5" x2="22.86" y2="60.96" width="0.1524" layer="91"/>
<wire x1="33.02" y1="63.5" x2="22.86" y2="63.5" width="0.1524" layer="91"/>
<junction x="22.86" y="63.5"/>
</segment>
</net>
<net name="GND" class="0">
<segment>
<pinref part="GND1" gate="1" pin="GND"/>
<pinref part="C1" gate="G$1" pin="2"/>
<wire x1="22.86" y1="48.26" x2="22.86" y2="53.34" width="0.1524" layer="91"/>
</segment>
<segment>
<pinref part="R2" gate="G$1" pin="2"/>
<pinref part="GND2" gate="1" pin="GND"/>
<wire x1="43.18" y1="53.34" x2="43.18" y2="48.26" width="0.1524" layer="91"/>
</segment>
<segment>
<pinref part="GND3" gate="1" pin="GND"/>
<wire x1="58.42" y1="68.58" x2="58.42" y2="66.04" width="0.1524" layer="91"/>
<pinref part="X1" gate="G$1" pin="2"/>
</segment>
<segment>
<pinref part="GND4" gate="1" pin="GND"/>
<wire x1="12.7" y1="73.66" x2="12.7" y2="68.58" width="0.1524" layer="91"/>
<pinref part="X2" gate="-2" pin="S"/>
<junction x="12.7" y="73.66"/>
</segment>
</net>
<net name="N$2" class="0">
<segment>
<pinref part="U$1" gate="G$1" pin="A"/>
<pinref part="R2" gate="G$1" pin="1"/>
<wire x1="38.1" y1="63.5" x2="43.18" y2="63.5" width="0.1524" layer="91"/>
<pinref part="C2" gate="G$1" pin="1"/>
<wire x1="48.26" y1="63.5" x2="43.18" y2="63.5" width="0.1524" layer="91"/>
<junction x="43.18" y="63.5"/>
</segment>
</net>
<net name="N$3" class="0">
<segment>
<pinref part="C2" gate="G$1" pin="2"/>
<wire x1="55.88" y1="63.5" x2="58.42" y2="63.5" width="0.1524" layer="91"/>
<pinref part="X1" gate="G$1" pin="1"/>
</segment>
</net>
</nets>
</sheet>
</sheets>
</schematic>
</drawing>
</eagle>
